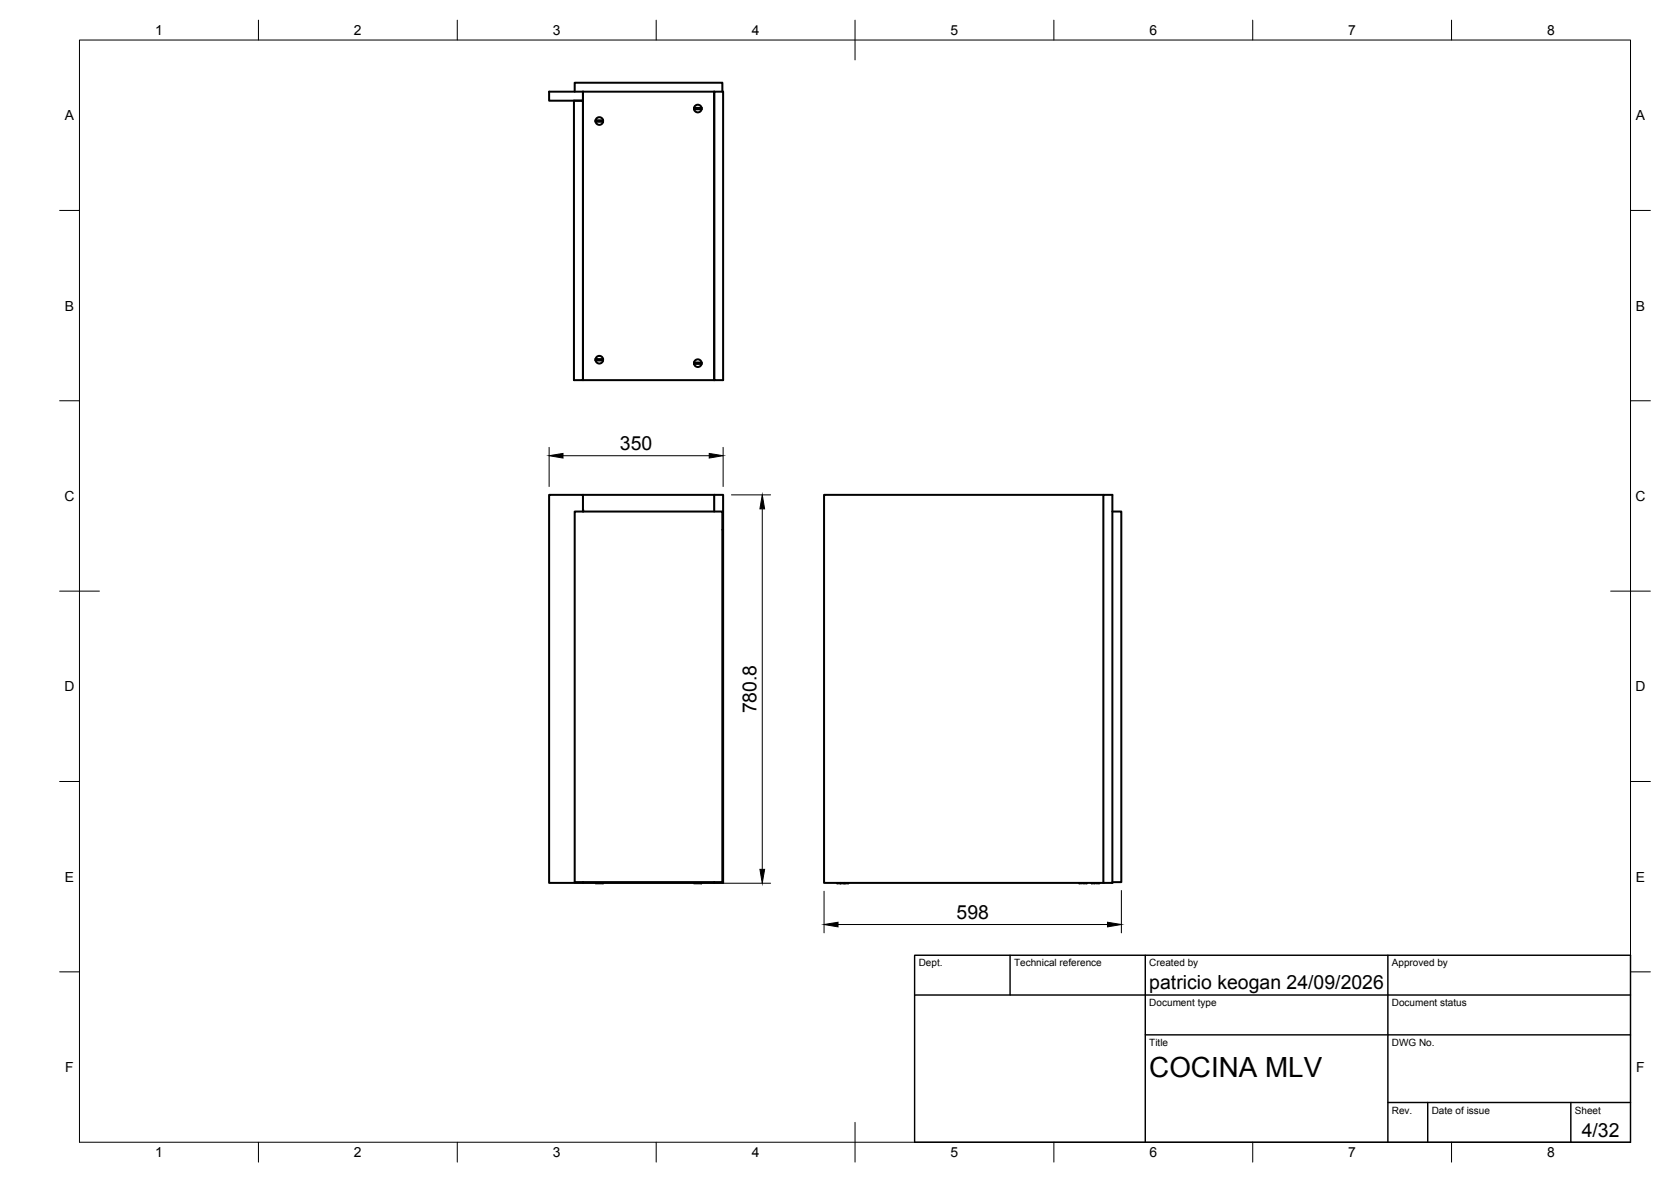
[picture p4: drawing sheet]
<svg xmlns="http://www.w3.org/2000/svg" width="420mm" height="297mm" viewBox="0 0 420 297" stroke-linecap="round" stroke-linejoin="round" font-family="sans-serif">
<!-- layer: Visible -->
<g fill="none" stroke="#000" stroke-width=".51">
<path d="M138.1 23h8.5v2.3h-8.5zM144.3 25.3h2.3v70.2h-2.3zM144.5 23v-2.2h37.1v2.2M146.6 23h33v72.5h-33zM149.7 30.6h1.9a.96 .96 0 0 1-.9 .8 .96 .96 0 0 1-1-.8zM149.8 30.2v.4zM150.1 29.7a.96 .96 0 0 1 1.5 .5h-1.9zM151.6 30.2v.4M174.5 27.5h1.9a.95 .95 0 0 1-1 .7 .95 .95 0 0 1-.9-.7zM174.5 27.1v.4zM174.8 26.5a.96 .96 0 0 1 1.6 .6h-1.9zM176.4 27.1v.4"/>
<path d="M179.6 23h2.2v72.5h-2.2zM149.7 90.6h1.9a.96 .96 0 0 1-.9 .8 .96 .96 0 0 1-1-.8zM149.7 90.2a.95 .95 0 0 1 1.2-.8 .95 .95 0 0 1 .7 1.2M149.8 90.2h1.8M149.8 90.2v.4zM174.5 91.4h1.9a.95 .95 0 0 1-1 .8 .95 .95 0 0 1-.9-.8zM174.5 91.1v.3zM174.8 90.5a.96 .96 0 0 1 1.6 .6h-1.9zM176.4 91.1v.3M144.5 128.6h37.1v93.1h-37.1zM146.6 128.6v-4.2h-8.5v97.5h8.5v-.2v.2h33v-.2v.2h2.2v-88.8M146.6 128.2l.1 .4"/>
<path d="M146.6 124.4h33M179.6 124.4h2.2v8.7h-.2M179.6 124.4v4.2M277.4 124.4h-70.2v97.5h70.2M277.4 124.4h2.3v97.5h-2.3zM279.7 128.6h2.2v93.1h-2.2M149.8 221.9h1.8M174.5 221.9h1.9M210.5 221.9h.8M211.4 221.9h.8M212.4 221.9l-.2 .1M212.5 221.9h.8"/>
<path d="M271.4 221.9h.7M272.5 221.9h.8M274.5 221.9h.8M275.6 221.9h.8"/>
</g>
<!-- layer: BORDER -->
<g fill="none" stroke="#000" stroke-width=".25">
<path d="M20 10.1h390v276.9h-390zM65 5.1v5M115 5.1v5M165 5.1v5M215 5.1v10M265 5.1v5M315 5.1v5M365 5.1v5M15 52.9h5M410 52.9h5M15 100.7h5M410 100.7h5"/>
<path d="M15 148.6h10M405 148.6h10M15 196.4h5M410 196.4h5M15 244.2h5M410 244.2h5M65 287v5M115 287v5M165 287v5M215 282.1v9.9M265 287v5M315 287v5"/>
<path d="M365 287v5"/>
</g>
<!-- layer: TITLEBLOCK -->
<path d="M230 240.1h180v46.9h-180zM230 250h180M254 240.1v9.9M288 240.1v46.9M349 240.1v46.9M288 260.1h122M349 277.1h61M359 277.1v9.9M395 277.1v9.9" fill="none" stroke="#000" stroke-width=".36"/>
<!-- layer: FD_Dimensions -->
<path d="M138.1 112.4v9.9M141.6 114.5h36.7M181.8 112.4v9.9M183.9 124.4h9.9M191.7 127.9v90.6M178.5 222h15.3M207.2 224v10.4M210.7 232.3h67.8M282 223.8v10.6" fill="none" stroke="#000" stroke-width=".25"/>
<path d="M138.1 114.5l3.5-.6v1.2zM178.3 113.9l3.5 .6-3.5 .6zM191.7 124.4l.6 3.5h-1.2zM191.1 218.5h1.2l-.6 3.5zM207.2 232.3l3.5-.5v1.1zM278.5 231.8l3.5 .5-3.5 .6z" fill="#000" stroke="#000" stroke-width=".25"/>
<text font-size="7" x="289" y="270.6">COCINA MLV</text>
<g font-size="4.9">
<text x="155.9" y="113.1">350</text>
<text x="190.2" y="179.3" transform="rotate(-90 190.2 179.3)">780.8</text>
<text x="240.5" y="230.9">598</text>
<text x="289" y="248.5">patricio keogan 24/09/2026</text>
<text x="397.7" y="285.7">4/32</text>
</g>
<g font-size="3.5">
<text x="39" y="8.8">1</text>
<text x="89" y="8.8">2</text>
<text x="139" y="8.8">3</text>
<text x="189" y="8.8">4</text>
<text x="239" y="8.8">5</text>
<text x="289" y="8.8">6</text>
<text x="339" y="8.8">7</text>
<text x="389" y="8.8">8</text>
<text x="16.3" y="30.2">A</text>
<text x="411.3" y="30.2">A</text>
<text x="16.3" y="78">B</text>
<text x="411.3" y="78">B</text>
<text x="16.2" y="125.9">C</text>
<text x="411.2" y="125.9">C</text>
<text x="16.2" y="173.7">D</text>
<text x="411.2" y="173.7">D</text>
<text x="16.3" y="221.6">E</text>
<text x="411.3" y="221.6">E</text>
<text x="16.4" y="269.4">F</text>
<text x="411.4" y="269.4">F</text>
<text x="39" y="290.8">1</text>
<text x="89" y="290.8">2</text>
<text x="139" y="290.8">3</text>
<text x="189" y="290.8">4</text>
<text x="239" y="290.8">5</text>
<text x="289" y="290.8">6</text>
<text x="339" y="290.8">7</text>
<text x="389" y="290.8">8</text>
</g>
<g font-size="2.5">
<text x="231" y="242.9">Dept.</text>
<text x="255" y="242.9">Technical reference</text>
<text x="289" y="242.9">Created by</text>
<text x="350" y="242.9">Approved by</text>
<text x="289" y="252.8">Document type</text>
<text x="350" y="252.8">Document status</text>
<text x="289" y="262.9">Title</text>
<text x="350" y="262.9">DWG No.</text>
<text x="350" y="279.9">Rev.</text>
<text x="360" y="279.9">Date of issue</text>
<text x="396" y="279.9">Sheet</text>
</g>
</svg>
